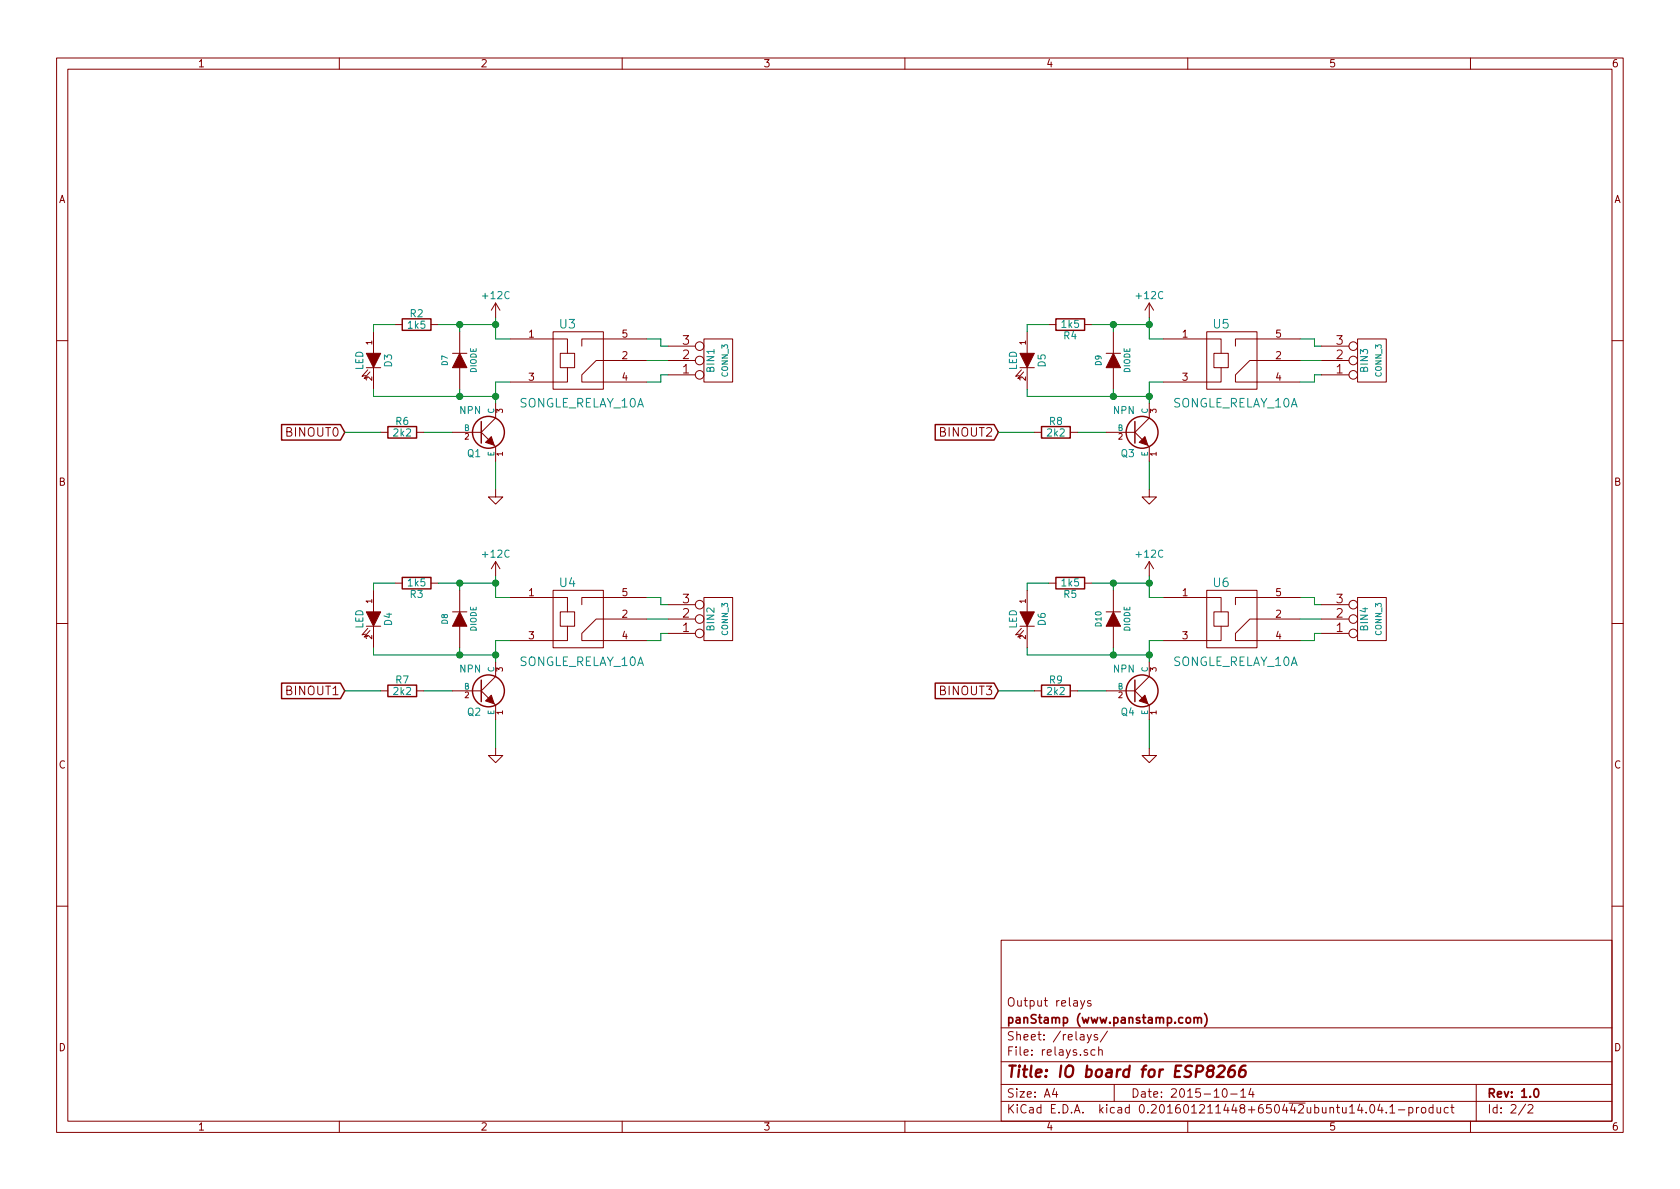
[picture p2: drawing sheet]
EESchema Schematic File Version 2
LIBS:power
LIBS:device
LIBS:transistors
LIBS:conn
LIBS:linear
LIBS:regul
LIBS:74xx
LIBS:cmos4000
LIBS:adc-dac
LIBS:memory
LIBS:xilinx
LIBS:microcontrollers
LIBS:dsp
LIBS:microchip
LIBS:analog_switches
LIBS:motorola
LIBS:texas
LIBS:intel
LIBS:audio
LIBS:interface
LIBS:digital-audio
LIBS:philips
LIBS:display
LIBS:cypress
LIBS:siliconi
LIBS:opto
LIBS:atmel
LIBS:contrib
LIBS:valves
LIBS:atmega8
LIBS:atmel89cxxxx
LIBS:atmel-1
LIBS:atmel-2005
LIBS:avr
LIBS:avr-1
LIBS:avr-2
LIBS:avr-3
LIBS:avr-4
LIBS:hopf
LIBS:rfm-ash
LIBS:mycomponents
LIBS:mcp120-130
LIBS:mcp3304
LIBS:microchip_mcp2120
LIBS:microchip-mcp125x-xxx
LIBS:toshiba
LIBS:ESP8266
LIBS:esp.io-cache
EELAYER 25 0
EELAYER END
$Descr A4 11693 8268
encoding utf-8
Sheet 2 2
Title "IO board for ESP8266"
Date "2015-10-14"
Rev "1.0"
Comp "panStamp (www.panstamp.com)"
Comment1 "Output relays"
Comment2 ""
Comment3 ""
Comment4 ""
$EndDescr
Wire Wire Line
	8000 2200 8000 2350
Wire Wire Line
	9200 2500 9050 2500
Wire Wire Line
	8000 2350 8100 2350
Wire Wire Line
	7500 3000 7700 3000
Wire Wire Line
	8100 2650 8000 2650
Wire Wire Line
	8000 2650 8000 2800
Wire Wire Line
	9050 2350 9150 2350
Wire Wire Line
	9150 2350 9150 2400
Wire Wire Line
	9150 2400 9200 2400
Wire Wire Line
	9050 2650 9150 2650
Wire Wire Line
	9150 2650 9150 2600
Wire Wire Line
	9150 2600 9200 2600
Wire Wire Line
	8000 3400 8000 3200
Wire Wire Line
	8000 5200 8000 5000
Wire Wire Line
	9200 4400 9150 4400
Wire Wire Line
	9150 4400 9150 4450
Wire Wire Line
	9150 4450 9050 4450
Wire Wire Line
	9200 4200 9150 4200
Wire Wire Line
	9150 4200 9150 4150
Wire Wire Line
	9150 4150 9050 4150
Wire Wire Line
	8000 4600 8000 4450
Wire Wire Line
	8000 4450 8100 4450
Wire Wire Line
	7500 4800 7700 4800
Wire Wire Line
	8100 4150 8000 4150
Wire Wire Line
	9200 4300 9050 4300
Wire Wire Line
	8000 4150 8000 4000
Wire Wire Line
	3450 4000 3450 4150
Wire Wire Line
	4650 4300 4500 4300
Wire Wire Line
	3450 4150 3550 4150
Wire Wire Line
	2950 4800 3150 4800
Wire Wire Line
	3550 4450 3450 4450
Wire Wire Line
	3450 4450 3450 4600
Wire Wire Line
	4500 4150 4600 4150
Wire Wire Line
	4600 4150 4600 4200
Wire Wire Line
	4600 4200 4650 4200
Wire Wire Line
	4500 4450 4600 4450
Wire Wire Line
	4600 4450 4600 4400
Wire Wire Line
	4600 4400 4650 4400
Wire Wire Line
	3450 5200 3450 5000
Wire Wire Line
	3450 3400 3450 3200
Wire Wire Line
	4650 2600 4600 2600
Wire Wire Line
	4600 2600 4600 2650
Wire Wire Line
	4600 2650 4500 2650
Wire Wire Line
	4650 2400 4600 2400
Wire Wire Line
	4600 2400 4600 2350
Wire Wire Line
	4600 2350 4500 2350
Wire Wire Line
	3450 2800 3450 2650
Wire Wire Line
	3450 2650 3550 2650
Wire Wire Line
	2950 3000 3150 3000
Wire Wire Line
	3550 2350 3450 2350
Wire Wire Line
	4650 2500 4500 2500
Wire Wire Line
	3450 2350 3450 2200
Text GLabel 6950 4800 0    60   Input ~ 0
BINOUT3
Text GLabel 6950 3000 0    60   Input ~ 0
BINOUT2
Text GLabel 2400 4800 0    60   Input ~ 0
BINOUT1
Text GLabel 2400 3000 0    60   Input ~ 0
BINOUT0
$Comp
L R R4
U 1 1
P 7450 2250
F 0 "R4" V 7530 2250 50  0000 C CNN
F 1 "1k5" V 7450 2250 50  0000 C CNN
F 2 "mysmd:SM0603S" H 7450 2250 60  0001 C CNN
F 3 "" H 7450 2250 60  0001 C CNN
	1    7450 2250
	0    1    1    0   
$EndComp
$Comp
L LED-RESCUE-rcu-board D5
U 1 1
P 7150 2500
F 0 "D5" H 7150 2600 50  0000 C CNN
F 1 "LED" H 7150 2400 50  0000 C CNN
F 2 "mysmd:SM0603S_POL" H 7150 2500 60  0001 C CNN
F 3 "" H 7150 2500 60  0001 C CNN
	1    7150 2500
	0    1    1    0   
$EndComp
$Comp
L CONN_3 BIN3
U 1 1
P 9550 2500
F 0 "BIN3" V 9500 2500 50  0000 C CNN
F 1 "CONN_3" V 9600 2500 40  0000 C CNN
F 2 "myconnectors:terminal_block_5mm_3P" H 9550 2500 60  0001 C CNN
F 3 "" H 9550 2500 60  0001 C CNN
	1    9550 2500
	1    0    0    1   
$EndComp
$Comp
L GND #PWR030
U 1 1
P 8000 3400
F 0 "#PWR030" H 8000 3400 30  0001 C CNN
F 1 "GND" H 8000 3330 30  0001 C CNN
F 2 "" H 8000 3400 60  0001 C CNN
F 3 "" H 8000 3400 60  0001 C CNN
	1    8000 3400
	1    0    0    -1  
$EndComp
$Comp
L DIODE D9
U 1 1
P 7750 2500
F 0 "D9" H 7750 2600 40  0000 C CNN
F 1 "DIODE" H 7750 2400 40  0000 C CNN
F 2 "mysmd:SOD323" H 7750 2500 60  0001 C CNN
F 3 "" H 7750 2500 60  0001 C CNN
	1    7750 2500
	0    -1   -1   0   
$EndComp
$Comp
L NPN Q3
U 1 1
P 7900 3000
F 0 "Q3" H 7900 2850 50  0000 R CNN
F 1 "NPN" H 7900 3150 50  0000 R CNN
F 2 "libcms:SOT23EBC" H 7900 3000 60  0001 C CNN
F 3 "" H 7900 3000 60  0001 C CNN
	1    7900 3000
	1    0    0    -1  
$EndComp
$Comp
L SONGLE_RELAY_10A U5
U 1 1
P 8550 2500
F 0 "U5" H 8500 2750 60  0000 C CNN
F 1 "SONGLE_RELAY_10A" H 8600 2200 60  0000 C CNN
F 2 "mymods:SONGLE_RELAY_10A" H 8550 2500 60  0001 C CNN
F 3 "" H 8550 2500 60  0001 C CNN
	1    8550 2500
	1    0    0    -1  
$EndComp
$Comp
L R R8
U 1 1
P 7350 3000
F 0 "R8" V 7430 3000 50  0000 C CNN
F 1 "2k2" V 7350 3000 50  0000 C CNN
F 2 "mysmd:SM0603S" H 7350 3000 60  0001 C CNN
F 3 "" H 7350 3000 60  0001 C CNN
	1    7350 3000
	0    -1   -1   0   
$EndComp
$Comp
L R R9
U 1 1
P 7350 4800
F 0 "R9" V 7430 4800 50  0000 C CNN
F 1 "2k2" V 7350 4800 50  0000 C CNN
F 2 "mysmd:SM0603S" H 7350 4800 60  0001 C CNN
F 3 "" H 7350 4800 60  0001 C CNN
	1    7350 4800
	0    -1   -1   0   
$EndComp
$Comp
L SONGLE_RELAY_10A U6
U 1 1
P 8550 4300
F 0 "U6" H 8500 4550 60  0000 C CNN
F 1 "SONGLE_RELAY_10A" H 8600 4000 60  0000 C CNN
F 2 "mymods:SONGLE_RELAY_10A" H 8550 4300 60  0001 C CNN
F 3 "" H 8550 4300 60  0001 C CNN
	1    8550 4300
	1    0    0    -1  
$EndComp
$Comp
L NPN Q4
U 1 1
P 7900 4800
F 0 "Q4" H 7900 4650 50  0000 R CNN
F 1 "NPN" H 7900 4950 50  0000 R CNN
F 2 "libcms:SOT23EBC" H 7900 4800 60  0001 C CNN
F 3 "" H 7900 4800 60  0001 C CNN
	1    7900 4800
	1    0    0    -1  
$EndComp
$Comp
L DIODE D10
U 1 1
P 7750 4300
F 0 "D10" H 7750 4400 40  0000 C CNN
F 1 "DIODE" H 7750 4200 40  0000 C CNN
F 2 "mysmd:SOD323" H 7750 4300 60  0001 C CNN
F 3 "" H 7750 4300 60  0001 C CNN
	1    7750 4300
	0    -1   -1   0   
$EndComp
$Comp
L GND #PWR031
U 1 1
P 8000 5200
F 0 "#PWR031" H 8000 5200 30  0001 C CNN
F 1 "GND" H 8000 5130 30  0001 C CNN
F 2 "" H 8000 5200 60  0001 C CNN
F 3 "" H 8000 5200 60  0001 C CNN
	1    8000 5200
	1    0    0    -1  
$EndComp
$Comp
L CONN_3 BIN4
U 1 1
P 9550 4300
F 0 "BIN4" V 9500 4300 50  0000 C CNN
F 1 "CONN_3" V 9600 4300 40  0000 C CNN
F 2 "myconnectors:terminal_block_5mm_3P" H 9550 4300 60  0001 C CNN
F 3 "" H 9550 4300 60  0001 C CNN
	1    9550 4300
	1    0    0    1   
$EndComp
$Comp
L LED-RESCUE-rcu-board D6
U 1 1
P 7150 4300
F 0 "D6" H 7150 4400 50  0000 C CNN
F 1 "LED" H 7150 4200 50  0000 C CNN
F 2 "mysmd:SM0603S_POL" H 7150 4300 60  0001 C CNN
F 3 "" H 7150 4300 60  0001 C CNN
	1    7150 4300
	0    1    1    0   
$EndComp
$Comp
L R R5
U 1 1
P 7450 4050
F 0 "R5" V 7530 4050 50  0000 C CNN
F 1 "1k5" V 7450 4050 50  0000 C CNN
F 2 "mysmd:SM0603S" H 7450 4050 60  0001 C CNN
F 3 "" H 7450 4050 60  0001 C CNN
	1    7450 4050
	0    1    1    0   
$EndComp
$Comp
L R R3
U 1 1
P 2900 4050
F 0 "R3" V 2980 4050 50  0000 C CNN
F 1 "1k5" V 2900 4050 50  0000 C CNN
F 2 "mysmd:SM0603S" H 2900 4050 60  0001 C CNN
F 3 "" H 2900 4050 60  0001 C CNN
	1    2900 4050
	0    1    1    0   
$EndComp
$Comp
L LED-RESCUE-rcu-board D4
U 1 1
P 2600 4300
F 0 "D4" H 2600 4400 50  0000 C CNN
F 1 "LED" H 2600 4200 50  0000 C CNN
F 2 "mysmd:SM0603S_POL" H 2600 4300 60  0001 C CNN
F 3 "" H 2600 4300 60  0001 C CNN
	1    2600 4300
	0    1    1    0   
$EndComp
$Comp
L CONN_3 BIN2
U 1 1
P 5000 4300
F 0 "BIN2" V 4950 4300 50  0000 C CNN
F 1 "CONN_3" V 5050 4300 40  0000 C CNN
F 2 "myconnectors:terminal_block_5mm_3P" H 5000 4300 60  0001 C CNN
F 3 "" H 5000 4300 60  0001 C CNN
	1    5000 4300
	1    0    0    1   
$EndComp
$Comp
L GND #PWR032
U 1 1
P 3450 5200
F 0 "#PWR032" H 3450 5200 30  0001 C CNN
F 1 "GND" H 3450 5130 30  0001 C CNN
F 2 "" H 3450 5200 60  0001 C CNN
F 3 "" H 3450 5200 60  0001 C CNN
	1    3450 5200
	1    0    0    -1  
$EndComp
$Comp
L DIODE D8
U 1 1
P 3200 4300
F 0 "D8" H 3200 4400 40  0000 C CNN
F 1 "DIODE" H 3200 4200 40  0000 C CNN
F 2 "mysmd:SOD323" H 3200 4300 60  0001 C CNN
F 3 "" H 3200 4300 60  0001 C CNN
	1    3200 4300
	0    -1   -1   0   
$EndComp
$Comp
L NPN Q2
U 1 1
P 3350 4800
F 0 "Q2" H 3350 4650 50  0000 R CNN
F 1 "NPN" H 3350 4950 50  0000 R CNN
F 2 "libcms:SOT23EBC" H 3350 4800 60  0001 C CNN
F 3 "" H 3350 4800 60  0001 C CNN
	1    3350 4800
	1    0    0    -1  
$EndComp
$Comp
L SONGLE_RELAY_10A U4
U 1 1
P 4000 4300
F 0 "U4" H 3950 4550 60  0000 C CNN
F 1 "SONGLE_RELAY_10A" H 4050 4000 60  0000 C CNN
F 2 "mymods:SONGLE_RELAY_10A" H 4000 4300 60  0001 C CNN
F 3 "" H 4000 4300 60  0001 C CNN
	1    4000 4300
	1    0    0    -1  
$EndComp
$Comp
L R R7
U 1 1
P 2800 4800
F 0 "R7" V 2880 4800 50  0000 C CNN
F 1 "2k2" V 2800 4800 50  0000 C CNN
F 2 "mysmd:SM0603S" H 2800 4800 60  0001 C CNN
F 3 "" H 2800 4800 60  0001 C CNN
	1    2800 4800
	0    -1   -1   0   
$EndComp
$Comp
L R R6
U 1 1
P 2800 3000
F 0 "R6" V 2880 3000 50  0000 C CNN
F 1 "2k2" V 2800 3000 50  0000 C CNN
F 2 "mysmd:SM0603S" H 2800 3000 60  0001 C CNN
F 3 "" H 2800 3000 60  0001 C CNN
	1    2800 3000
	0    -1   -1   0   
$EndComp
$Comp
L SONGLE_RELAY_10A U3
U 1 1
P 4000 2500
F 0 "U3" H 3950 2750 60  0000 C CNN
F 1 "SONGLE_RELAY_10A" H 4050 2200 60  0000 C CNN
F 2 "mymods:SONGLE_RELAY_10A" H 4000 2500 60  0001 C CNN
F 3 "" H 4000 2500 60  0001 C CNN
	1    4000 2500
	1    0    0    -1  
$EndComp
$Comp
L NPN Q1
U 1 1
P 3350 3000
F 0 "Q1" H 3350 2850 50  0000 R CNN
F 1 "NPN" H 3350 3150 50  0000 R CNN
F 2 "libcms:SOT23EBC" H 3350 3000 60  0001 C CNN
F 3 "" H 3350 3000 60  0001 C CNN
	1    3350 3000
	1    0    0    -1  
$EndComp
$Comp
L DIODE D7
U 1 1
P 3200 2500
F 0 "D7" H 3200 2600 40  0000 C CNN
F 1 "DIODE" H 3200 2400 40  0000 C CNN
F 2 "mysmd:SOD323" H 3200 2500 60  0001 C CNN
F 3 "" H 3200 2500 60  0001 C CNN
	1    3200 2500
	0    -1   -1   0   
$EndComp
$Comp
L GND #PWR033
U 1 1
P 3450 3400
F 0 "#PWR033" H 3450 3400 30  0001 C CNN
F 1 "GND" H 3450 3330 30  0001 C CNN
F 2 "" H 3450 3400 60  0001 C CNN
F 3 "" H 3450 3400 60  0001 C CNN
	1    3450 3400
	1    0    0    -1  
$EndComp
$Comp
L CONN_3 BIN1
U 1 1
P 5000 2500
F 0 "BIN1" V 4950 2500 50  0000 C CNN
F 1 "CONN_3" V 5050 2500 40  0000 C CNN
F 2 "myconnectors:terminal_block_5mm_3P" H 5000 2500 60  0001 C CNN
F 3 "" H 5000 2500 60  0001 C CNN
	1    5000 2500
	1    0    0    1   
$EndComp
$Comp
L LED-RESCUE-rcu-board D3
U 1 1
P 2600 2500
F 0 "D3" H 2600 2600 50  0000 C CNN
F 1 "LED" H 2600 2400 50  0000 C CNN
F 2 "mysmd:SM0603S_POL" H 2600 2500 60  0001 C CNN
F 3 "" H 2600 2500 60  0001 C CNN
	1    2600 2500
	0    1    1    0   
$EndComp
$Comp
L R R2
U 1 1
P 2900 2250
F 0 "R2" V 2980 2250 50  0000 C CNN
F 1 "1k5" V 2900 2250 50  0000 C CNN
F 2 "mysmd:SM0603S" H 2900 2250 60  0001 C CNN
F 3 "" H 2900 2250 60  0001 C CNN
	1    2900 2250
	0    -1   -1   0   
$EndComp
Wire Wire Line
	3050 2250 3450 2250
Connection ~ 3450 2250
Wire Wire Line
	3200 2300 3200 2250
Connection ~ 3200 2250
Wire Wire Line
	2600 2250 2750 2250
Wire Wire Line
	2600 2250 2600 2300
Wire Wire Line
	2600 2700 2600 2750
Wire Wire Line
	2600 2750 3450 2750
Connection ~ 3450 2750
Wire Wire Line
	3200 2700 3200 2750
Connection ~ 3200 2750
Wire Wire Line
	2400 3000 2650 3000
Wire Wire Line
	2400 4800 2650 4800
Wire Wire Line
	3050 4050 3450 4050
Connection ~ 3450 4050
Wire Wire Line
	3200 4100 3200 4050
Connection ~ 3200 4050
Wire Wire Line
	2600 4050 2750 4050
Wire Wire Line
	2600 4050 2600 4100
Wire Wire Line
	2600 4500 2600 4550
Wire Wire Line
	2600 4550 3450 4550
Connection ~ 3450 4550
Wire Wire Line
	3200 4500 3200 4550
Connection ~ 3200 4550
Wire Wire Line
	7600 2250 8000 2250
Connection ~ 8000 2250
Wire Wire Line
	7750 2250 7750 2300
Connection ~ 7750 2250
Wire Wire Line
	7150 2250 7300 2250
Wire Wire Line
	7150 2250 7150 2300
Wire Wire Line
	7150 2700 7150 2750
Wire Wire Line
	7150 2750 8000 2750
Connection ~ 8000 2750
Wire Wire Line
	7750 2700 7750 2750
Connection ~ 7750 2750
Wire Wire Line
	6950 3000 7200 3000
Wire Wire Line
	7600 4050 8000 4050
Connection ~ 8000 4050
Wire Wire Line
	7750 4100 7750 4050
Connection ~ 7750 4050
Wire Wire Line
	7150 4050 7300 4050
Wire Wire Line
	7150 4050 7150 4100
Wire Wire Line
	7150 4500 7150 4550
Wire Wire Line
	7150 4550 8000 4550
Connection ~ 8000 4550
Wire Wire Line
	7750 4500 7750 4550
Connection ~ 7750 4550
Wire Wire Line
	6950 4800 7200 4800
$Comp
L +12C #PWR034
U 1 1
P 3450 2200
F 0 "#PWR034" H 3450 2050 50  0001 C CNN
F 1 "+12C" H 3450 2350 50  0000 C CNN
F 2 "" H 3450 2200 60  0000 C CNN
F 3 "" H 3450 2200 60  0000 C CNN
	1    3450 2200
	1    0    0    -1  
$EndComp
$Comp
L +12C #PWR035
U 1 1
P 3450 4000
F 0 "#PWR035" H 3450 3850 50  0001 C CNN
F 1 "+12C" H 3450 4150 50  0000 C CNN
F 2 "" H 3450 4000 60  0000 C CNN
F 3 "" H 3450 4000 60  0000 C CNN
	1    3450 4000
	1    0    0    -1  
$EndComp
$Comp
L +12C #PWR036
U 1 1
P 8000 2200
F 0 "#PWR036" H 8000 2050 50  0001 C CNN
F 1 "+12C" H 8000 2350 50  0000 C CNN
F 2 "" H 8000 2200 60  0000 C CNN
F 3 "" H 8000 2200 60  0000 C CNN
	1    8000 2200
	1    0    0    -1  
$EndComp
$Comp
L +12C #PWR037
U 1 1
P 8000 4000
F 0 "#PWR037" H 8000 3850 50  0001 C CNN
F 1 "+12C" H 8000 4150 50  0000 C CNN
F 2 "" H 8000 4000 60  0000 C CNN
F 3 "" H 8000 4000 60  0000 C CNN
	1    8000 4000
	1    0    0    -1  
$EndComp
$EndSCHEMATC
